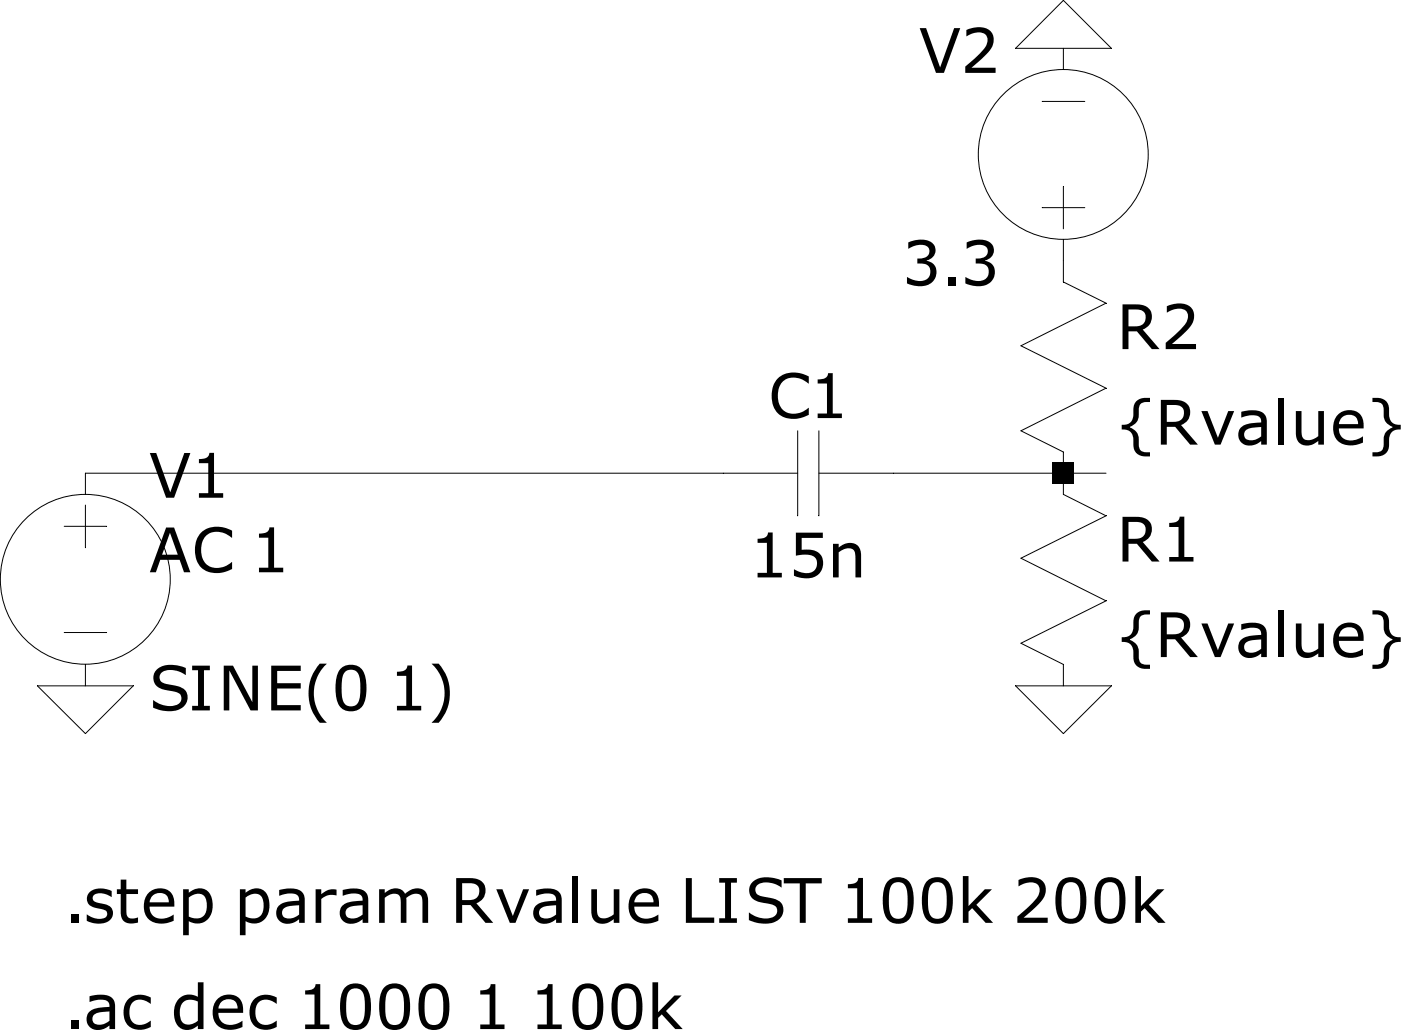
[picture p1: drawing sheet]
<svg xmlns="http://www.w3.org/2000/svg" width="266mm" height="195mm" viewBox="0 0 266 195" stroke-linecap="round" stroke-linejoin="round" font-family="sans-serif">
<g fill="none" stroke="#000" stroke-width=".19">
<path d="M197.6 19.2h8.1M201.6 9.2v4M201.6 .1l9.1 9.1h-18.1zM197.6 39.4h8.1M201.6 35.4v8M201.6 45.4v8.1l8.1 4-16.1 8.1 16.1 8-16.1 8.1 8 4v8.1l8.1 4.1-16.1 8 16.1 8.1-16.1 8 8 4.1v4M12.2 99.8h8M16.2 95.8v8.1M151.2 89.8h-135v4M151.2 81.7v16.2M155.3 89.8h54.4M155.3 81.7v16.2"/>
<path d="M12.2 120h8M7.1 130.1h18.2l-9.1 9.1zM16.2 126.1v4M192.6 130.1h18.1l-9.1 9.1z"/>
<circle cx="201.6" cy="29.3" r="16.1"/>
<circle cx="16.2" cy="109.9" r="16.1"/>
</g>
<path d="M199.6 87.7h4.1v4.1h-4.1z" fill="#000"/>
<g font-size="11.7">
<text x="174.2" y="13.8">V2</text>
<text x="171" y="54.1">3.3</text>
<text x="211.7" y="66.2">R2</text>
<text x="145.7" y="79.3">C1</text>
<text x="211.7" y="84.4">{Rvalue}</text>
<text x="28.3" y="94.4">V1</text>
<text x="211.7" y="106.5">R1</text>
<text x="28.3" y="108.6">AC 1</text>
<text x="142.1" y="109.5">15n</text>
<text x="211.7" y="124.7">{Rvalue}</text>
<text x="28.3" y="134.8">SINE(0 1)</text>
<text x="12.2" y="175.1">.step param Rvalue LIST 100k 200k</text>
<text x="12.2" y="195.2">.ac dec 1000 1 100k</text>
</g>
</svg>
